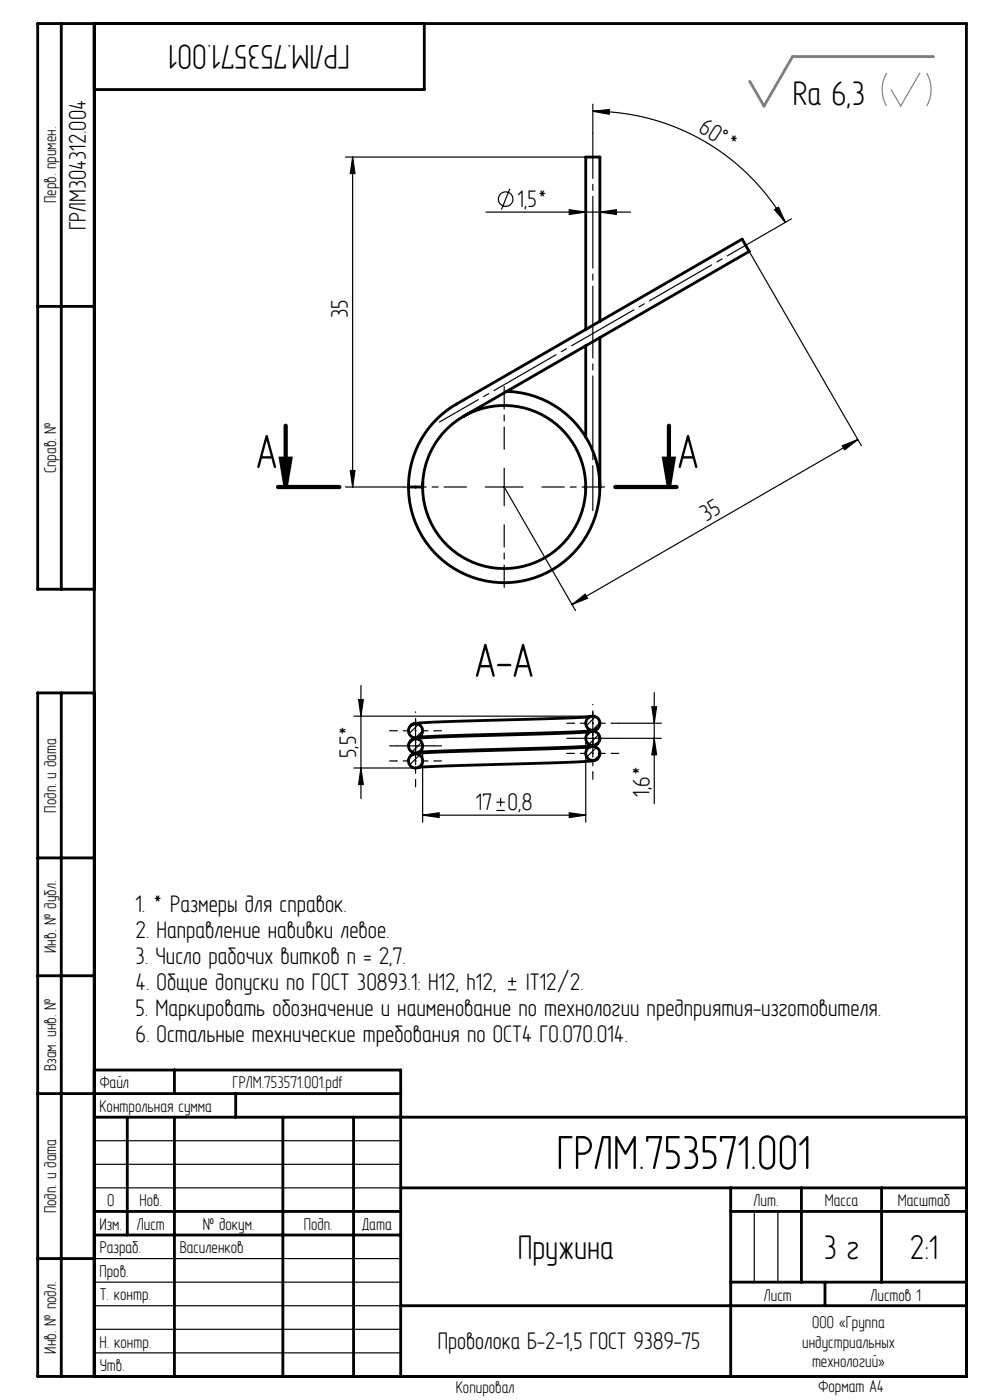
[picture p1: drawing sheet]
<svg xmlns="http://www.w3.org/2000/svg" width="210mm" height="297mm" viewBox="0 0 210 297" stroke-linecap="round" stroke-linejoin="round" font-family="sans-serif">
<g fill="none" stroke="#000" stroke-width=".25">
<path d="M73.3 33.3h50.9M74.8 33.3l.5 3.5h-1zM74.8 33.3v70M125.7 22.1v6.2M125.7 23.6l3.6-.4-.1 1zM125.7 23.6a47.1 47.1 0 0 1 40.9 23.6M103.1 45h30.6M108.1 40l-1.7 4.4M120.7 44.5l3.5 .5-3.5 .5zM127.2 45l3.5-.5v1zM158.9 53.3l23.8 41.2M164.3 44.5l.8-.5 1.5 3.2z"/>
<path d="M167.9 46.4l-5.4 3.1M74.3 99.8h1l-.5 3.5zM106.9 99.3v8M178.7 94.6l3.3-1.4-2.8 2.2zM182 93.2l-60.7 35M73.3 103.3h12.3M102.9 103.3h8M106.9 103.3l15.2 26.2M121.3 128.2l2.8-2.1 .5 .8zM75.1 151.9h50.6M76.1 148.4h1l-.5 3.5zM76.6 145.4v24"/>
<path d="M84.1 158.2h8M87.9 156.8l-1.2 1.2M88.1 154.2v8M88.8 153.7l-2 1.9M89.4 157.5l-2 2M89.6 155l-1.5 1.5M89.6 158.2v16.2M121.7 156.6h8M124.2 156.6v17.8M125.4 155.2l-1.1 1.1M125.7 152.6v8M126.3 152l-1.9 2"/>
<path d="M126.5 158.6l-2 2M127 155.8l-2 2.1M127.2 153.3l-1.5 1.6M131.2 156.6h9.1M131.2 153.4h9.1M138.3 149.9h1l-.5 3.5zM138.8 156.6l.5 3.5h-1zM138.8 146.9v23.6M75.1 162.9h13M76.6 162.9l.5 3.5h-1zM89 160.2l-2.1 2.1M89.6 161.8l-1.1 1.1"/>
<path d="M89.6 172.9l3.5-.5v1zM89.6 172.9h34.6M105.3 171.9h1.8M105.3 170.2h1.8M106.2 169.3v1.8M120.7 172.4l3.5 .5-3.5 .5zM127.2 160.1l-1.2 1.2M107.8 210h1.7M107.8 208.2h1.7M108.6 207.3v1.8M20 242h65M20 247h65"/>
<path d="M20 252h65M160 257v15M165 257v15M20 277h65M20 272h65M20 267h65M20 287h65M20 282h65"/>
<circle cx="107.3" cy="42.2" r="1.54"/>
</g>
<path d="M59.6 97.3h2l-1 6zM140.9 97.3h2l-1 6z" fill="none" stroke="#000" stroke-width=".9" stroke-linecap="butt"/>
<path d="M89.6 103.3a17.3 17.3 0 0 1 8.7-15" fill="none" stroke="#000" stroke-width=".25" stroke-dasharray="15.2 1.3 1.3 1.3" stroke-dashoffset="8.1" stroke-linecap="butt"/>
<path d="M188.1 15.5a7 7 0 0 0 0 7M195.1 15.5l-4 7-2.1-3.5M196.6 15.5a7 7 0 0 1 0 7" fill="none" stroke="#808080" stroke-width=".25"/>
<g fill="none" stroke="#000" stroke-width=".25" stroke-dasharray="15.2 1.3 1.3 1.3">
<path d="M84.1 158.2h-1.5M84.1 155h-1.5M88.1 154.2v-1.5M92.1 158.2h1.5M92.1 155h1.5M121.7 156.6h-1.5M121.7 153.4h-1.5M121.7 159.8h-1.5M125.7 152.6v-1.5M129.7 156.6h1.5M129.7 153.4h1.5M129.7 159.8h1.5"/>
<path d="M84.1 161.4h-1.5M88.1 165.4v1.5M92.1 161.4h1.5M125.7 163.8v1.5"/>
</g>
<g fill="none" stroke="#000" stroke-width=".25" stroke-dasharray="15.2 1.3 1.3 1.3" stroke-dashoffset="15.1">
<path d="M88.1 155v-4M88.1 155h-4M88.1 155v4M88.1 155h4M125.7 153.4v-4M125.7 153.4h-4M125.7 153.4v4M125.7 153.4h4M125.7 159.8v-4M125.7 159.8h-4M125.7 159.8v4M125.7 159.8h4"/>
<path d="M88.1 161.4v-4M88.1 161.4h-4M88.1 161.4v4M88.1 161.4h4"/>
</g>
<path d="M162.5 49.5l-69.3 40M125.7 108.3v-80" fill="none" stroke="#000" stroke-width=".25" stroke-dasharray="15.2 1.3 1.3 1.3" stroke-dashoffset="5.7"/>
<path d="M106.9 95.3v-13.3M98.9 103.3h-13.3M106.9 111.3v13.3M114.9 103.3h13.3" fill="none" stroke="#000" stroke-width=".25" stroke-dasharray="15.2 1.3 1.3 1.3" stroke-dashoffset="10.5"/>
<path d="M60.6 90.3v13M141.9 90.3v13M59 103.3h13M130.5 103.3h13" fill="none" stroke="#000" stroke-width=".9"/>
<g fill="none" stroke="#000" stroke-width=".6">
<path d="M13 5v120M20 5v287M90 5v14h-70M8 65h12M124.2 73.4v19.3M127.2 68.2v-34.9h-3v36.6M127.2 71.6v31.9M98.3 88.4a17.3 17.3 0 0 1 24.9 9 17.3 17.3 0 0 1-13.2 23 17.3 17.3 0 0 1-20.4-17.1M107.5 83a20.3 20.3 0 0 1 19.7 20.7 20.3 20.3 0 0 1-20.4 19.9 20.3 20.3 0 0 1-20.2-20.3M86.6 103.3a20.3 20.3 0 0 1 10.2-17.6l60.6-35 1.2 2.1 .3 .5-60.6 35a17.3 17.3 0 0 0-8.7 15M86.6 103.3h3M89.7 102.4v1.1"/>
<path d="M124.2 103.3v.2M20 125h-12v-120h197v287h-197v-145h12M13 147v145M86.7 154.9l-.1 .1M86.7 158.1l-.1 .1M125.2 155.2l-6 .4-27.8 .8-3.2 .3-1 .4M125.2 158.4l-6 .4-27.8 .8-3.1 .2-1 .4M125.2 152l-6 .4-27.8 .8-3.2 .3-1 .4M126.7 157.8l-1 .4-3.2 .2-27.1 .9-6.7 .3M126.7 154.6l-1 .4-3.2 .2-27.8 .9-6 .3M127.2 156.6v.2M127.2 159.8v.2"/>
<path d="M86.7 161.3l-.1 .1M126.7 161l-1 .4-3.2 .2-27.1 .9-6.7 .3M8 182h12M8 207h12M8 232h77M20 227h65v65M20 237h185M27 237v25M37 227v5M37 237v55M50 232v5M60 237v55"/>
<path d="M75 237v55M20 257h65M85 252h120M155 252v40M155 257h50M170 252v20M187 252v20M8 267h12M20 262h65M85 277h120M155 272h50M175 272v5"/>
<circle cx="88.1" cy="158.2" r="1.5"/>
<circle cx="88.1" cy="155" r="1.5"/>
<circle cx="125.7" cy="153.4" r="1.5"/>
<circle cx="125.7" cy="156.6" r="1.5"/>
<circle cx="125.7" cy="159.8" r="1.5"/>
<circle cx="88.1" cy="161.4" r="1.5"/>
</g>
<path d="M162.1 22.5h.1" fill="none" stroke="#808080" stroke-width=".25" stroke-dasharray="15.2 1.3 1.3 1.3"/>
<path d="M198 12h-29.9l-6 10.5-3.1-5.2" fill="none" stroke="#808080" stroke-width=".6"/>
<g fill="#000">
<path d="M120.7 44.5l3.5 .5-3.5 .5zM127.2 45l3.5-.5v1zM89.6 172.9l3.5-.5v1zM120.7 172.4l3.5 .5-3.5 .5z"/>
<path d="M164.3 44.5l.8-.5 1.5 3.2zM125.7 23.6l3.6-.4-.1 1z"/>
<path d="M74.3 99.8h1l-.5 3.5zM74.8 33.3l.5 3.5h-1zM138.8 156.6l.5 3.5h-1zM138.3 149.9h1l-.5 3.5z"/>
<path d="M140.9 97.3h2l-1 6zM59.6 97.3h2l-1 6z"/>
<path d="M121.3 128.2l2.8-2.1 .5 .8zM178.7 94.6l3.3-1.4-2.8 2.2z"/>
<path d="M76.1 148.4h1l-.5 3.5zM76.6 162.9l.5 3.5h-1z"/>
</g>
<g font-size="11">
<text x="54.3" y="99.3">A</text>
<text x="143.7" y="99.3">A</text>
<text x="100.7" y="143.6">A-A</text>
<text x="118" y="248">ГРЛМ.753571.001</text>
</g>
<g font-size="7.8">
<text x="74.2" y="9.5" transform="rotate(-180 74.2 9.5)">ГРЛМ.753571.001</text>
<text x="168.2" y="22.2">Ra 6,3</text>
<text x="109.8" y="267">Пружина</text>
<text x="174.7" y="267">3 г</text>
<text x="193" y="267">2:1</text>
</g>
<g font-size="5.5">
<text x="147.9" y="27.8" transform="rotate(32 147.9 27.8)">60°</text>
<text x="154.6" y="32.2">*</text>
<text x="109.8" y="44">1,5*</text>
<text x="18.2" y="48.9" transform="rotate(-90 18.2 48.9)">ГРЛМ304312.004</text>
<text x="73.8" y="67.5" transform="rotate(-90 73.8 67.5)">35</text>
<text x="149.8" y="110.7" transform="rotate(-30 149.8 110.7)">35</text>
<text x="75.6" y="160.9" transform="rotate(-90 75.6 160.9)">5,5*</text>
<text x="101" y="171.9">17</text>
<text x="107.7" y="171.9">0,8</text>
<text x="137.8" y="169" transform="rotate(-90 137.8 169)">1,6*</text>
<text x="28.7" y="193.5">1. * Размеры для справок.</text>
<text x="28.7" y="199">2. Направление навивки левое.</text>
<text x="28.7" y="204.5">3. Число рабочих витков n = 2,7.</text>
<text x="28.7" y="210">4. Общие допуски по ГОСТ 30893.1: H12, h12,</text>
<text x="111.6" y="210">IT12/2.</text>
<text x="28.7" y="215.5">5. Маркировать обозначение и наименование по технологии предприятия-изготовителя.</text>
<text x="28.7" y="221">6. Остальные технические требования по ОСТ4 ГО.070.014.</text>
<text x="92.9" y="286.3">Проволока Б-2-1,5 ГОСТ 9389-75</text>
</g>
<g font-size="3.9">
<text x="11.9" y="43.1" transform="rotate(-90 11.9 43.1)">Перв. примен.</text>
<text x="11.9" y="100.4" transform="rotate(-90 11.9 100.4)">Справ. №</text>
<text x="11.9" y="172.4" transform="rotate(-90 11.9 172.4)">Подп. и дата</text>
<text x="11.9" y="202.1" transform="rotate(-90 11.9 202.1)">Инв. № дубл.</text>
<text x="11.9" y="227.2" transform="rotate(-90 11.9 227.2)">Взам. инв. №</text>
<text x="21.2" y="230.9">Файл</text>
<text x="49.3" y="230.9">ГРЛМ.753571.001.pdf</text>
<text x="21.1" y="235.9">Контрольная сумма</text>
<text x="11.9" y="257.4" transform="rotate(-90 11.9 257.4)">Подп. и дата</text>
<text x="22.7" y="255.9">0</text>
<text x="29.6" y="255.9">Нов.</text>
<text x="159.9" y="255.9">Лит.</text>
<text x="174.9" y="255.9">Масса</text>
<text x="190.4" y="255.9">Масштаб</text>
<text x="21.1" y="260.9">Изм.</text>
<text x="29" y="260.9">Лист</text>
<text x="43" y="260.9">№ докум.</text>
<text x="64.4" y="260.9">Подп.</text>
<text x="76.9" y="260.9">Дата</text>
<text x="21.1" y="265.9">Разраб.</text>
<text x="38.1" y="265.9">Василенков</text>
<text x="21.1" y="270.9">Пров.</text>
<text x="21.1" y="275.9">Т. контр.</text>
<text x="162" y="275.9">Лист</text>
<text x="184.7" y="275.9">Листов 1</text>
<text x="172.3" y="281.7">ООО «Группа</text>
<text x="11.9" y="287.1" transform="rotate(-90 11.9 287.1)">Инв. № подл.</text>
<text x="21.1" y="285.9">Н. контр.</text>
<text x="170.2" y="285.9">индустриальных</text>
<text x="21.2" y="290.9">Утв.</text>
<text x="172.2" y="290.1">технологий»</text>
<text x="96.7" y="295.6">Копировал</text>
<text x="173.6" y="295.4">Формат A4</text>
</g>
</svg>
